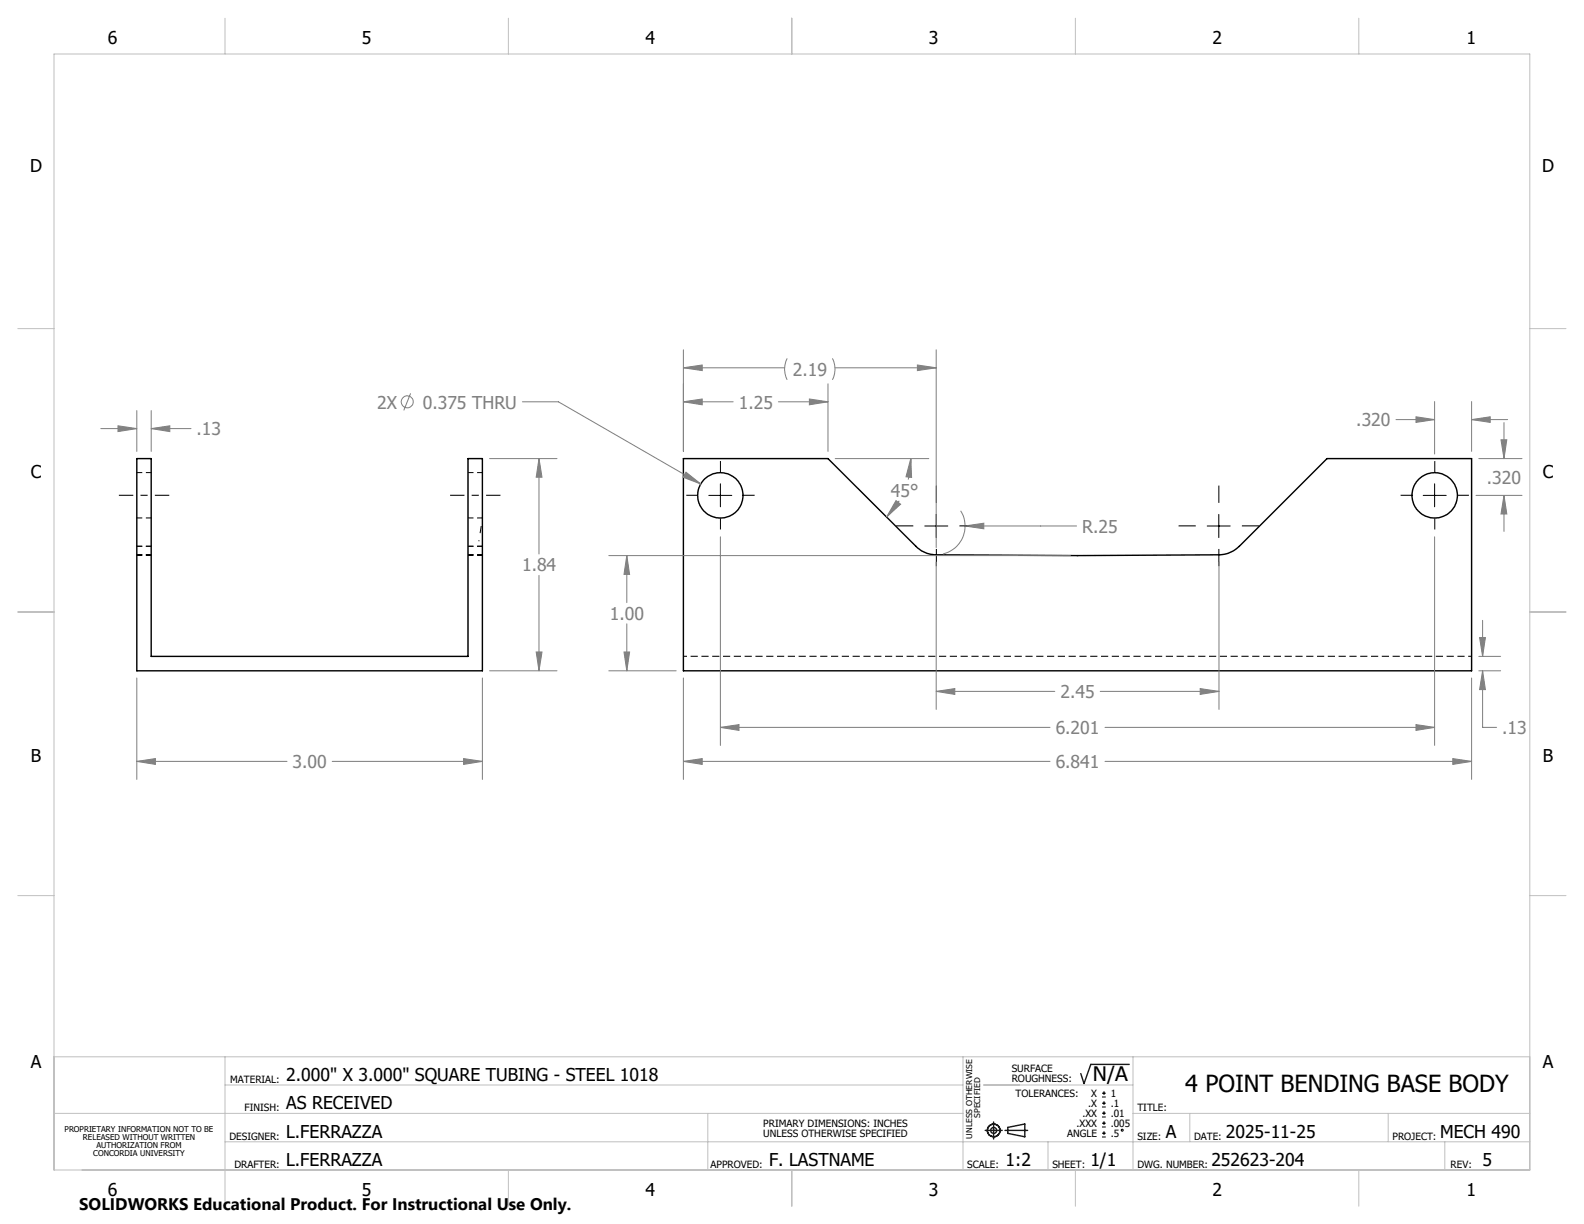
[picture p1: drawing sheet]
<svg xmlns="http://www.w3.org/2000/svg" width="279mm" height="216mm" viewBox="0 0 279 216" stroke-linecap="round" stroke-linejoin="round" font-family="sans-serif">
<g fill="none" stroke="#000" stroke-width=".18" stroke-dasharray="1.3 .6" stroke-dashoffset=".3" stroke-linecap="butt">
<path d="M24.1 97.8h2.6M24.1 98h2.6M24.1 96.4h2.6M24.1 91.4h2.6M26.7 96.4h-2.6M26.7 97.8h-2.6M26.7 83.4h-2.6M82.6 97.8h2.5M82.6 98h2.5M82.6 96.4h2.5M82.6 91.4h2.5M85.1 96.4h-2.5"/>
<path d="M85.1 97.8h-2.5M85.1 83.4h-2.5"/>
</g>
<g fill="none" stroke="#000" stroke-width=".25">
<path d="M24.1 80.9h2.6v34.9h55.8v-34.9h2.6v37.4h-61zM120.5 80.9h25.5l15.7 15.7 .9 .6 .9 .4 1.4 .3a2024.7 2024.7 0 0 0 50.6-.1l1.1-.2 .9-.4 1.1-.8 15.5-15.5h25.5v37.4h-139.1z"/>
<circle cx="127.1" cy="87.4" r="4"/>
<circle cx="253.1" cy="87.4" r="4"/>
</g>
<path d="M120.6 115.8h139" fill="none" stroke="#000" stroke-width=".18" stroke-dasharray="1.3 .6" stroke-dashoffset=".7" stroke-linecap="butt"/>
<g fill="none" stroke="#808080" stroke-width=".18">
<path d="M17.8 75.6h6.3M20.8 75.1l3.3 .5-3.3 .5zM24.1 72.4v7.2M26.7 75.6l3.3-.5v1zM26.7 72.4v7.2M26.7 75.6h7M72.4 69.4l-1.2 3M92.1 70.9h6.4l25.1 14.5M120.5 70.9l3.4-.5v1zM120.5 64.9l3.4-.5v1zM120.5 61.7v17.9M120.5 70.9h8.8"/>
<path d="M120.5 64.9h17.9M137.3 70.9h8.7M138.9 63.2a4.1 4.1 0 0 0 0 3.8M142.8 70.4l3.2 .5-3.2 .5zM146 67.7v11.9M146.8 63.2a4.1 4.1 0 0 1 0 3.8M147.3 64.9h17.8M161.8 64.4l3.3 .5-3.3 .5zM165.1 61.7v34.9M246.2 74h6.8M249.8 73.5l3.2 .5-3.2 .5zM253 70.8v9.3"/>
<path d="M259.6 74l3.3-.5v1zM259.6 70.8v8.8M259.6 74h6.3M264.8 77.6h1l-.5 3.3zM265.3 74.5v6.4M86.4 80.9h11.8M95.1 80.9l.5 3.3h-1zM95.1 80.9v16.8M107.4 98h81.4M110.6 98l.5 3.3h-1zM110.6 98v8.3M121 83.3l2.6 2.1-3.1-1.2z"/>
<path d="M127.1 94.7v36.8M147.3 80.9h16.5M158 88.3l.9 .6-2.5 2.3zM158.6 88.3l-1 1.6-1.2 1.3M160.7 80.9l.1 3.3-1-.1zM160.7 80.9l-.2 1.9-.3 1.8M165.1 99.1v26M169.4 90.1a5 5 0 0 1-3.1 7.6M170.2 92.8l3.3-.5v1zM170.2 92.8h19.7M215 99.1v26M253 94.7v36.8"/>
<path d="M260.3 87.4h8.2M260.8 80.9h7.7M265.3 87.4l.5 3.3h-1zM265.3 87.4v6.3M24.1 119.6v17.9M85.1 119.6v17.9M86.4 118.3h11.8M94.6 115h1l-.5 3.3zM95.1 101.5v16.8M107.4 118.3h11.9M110.1 115h1l-.5 3.3zM110.6 110v8.3"/>
<path d="M120.5 119.6v17.9M259.6 119.6v17.9M260.8 118.3h3.9M260.8 115.8h3.9M261 112.5h1l-.5 3.3zM261.5 118.3l.5 3.3h-1zM261.5 118.3v10h2.5M261.5 109.4v6.4M24.1 134.3l3.3-.5v1zM24.1 134.3h26.5M58.6 134.3h26.5M81.8 133.8l3.3 .5-3.3 .5z"/>
<path d="M120.5 134.3l3.4-.5v1zM120.5 134.3h64.7M127.1 128.3l3.3-.5v1zM127.1 128.3h58.1M165.1 122l3.3-.5v1zM165.1 122h21M194.1 122h20.9M194.9 134.3h64.7M194.9 128.3h58.1M211.7 121.5l3.3 .5-3.3 .5zM249.8 127.8l3.2 .5-3.2 .5zM256.3 133.8l3.3 .5-3.3 .5z"/>
<circle cx="71.8" cy="70.9" r="1.06"/>
</g>
<g fill="none" stroke="#000" stroke-width=".18">
<path d="M125 87.4h4.1M127.1 85.3v4.1M163.1 92.8h4.1M165.1 90.7v4.1M212.9 92.8h4.1M215 90.7v4.1M251 87.4h4.1M253 85.3v4.1M194.4 193.5h.7M194.4 192.8h.7M194.4 195.3h.7M194.4 194.6h.7"/>
<path d="M194.4 197h.7M194.4 196.4h.7M194.4 198.8h.7M194.4 198.1h.7M194.4 199.9h.7M194.7 192.5v.6M194.7 194.2v.7M194.7 196v.7M194.7 197.8v.6M194.7 199.5v.7M194.4 200.6h.7"/>
<circle cx="198" cy="199.4" r=".16"/>
</g>
<g fill="none" stroke="#191924" stroke-width=".25">
<path d="M173.8 199.4h3M175.3 197.9v3M177.3 199.4h4M177.8 198.9l3-.6v2.2l-3-.6zM199.2 187.7h-6.8l-1.2 3.4-.6-1.7"/>
<circle cx="175.3" cy="199.4" r="1.11"/>
<circle cx="175.3" cy="199.4" r=".52"/>
</g>
<path d="M85.1 91.4l-.6 4.1" fill="none" stroke="#000" stroke-width=".18" stroke-dasharray="15.2 1.3 1.3 1.3" stroke-dashoffset="15.1" stroke-linecap="butt"/>
<path d="M21 87.4h8.9M88.3 87.4h-8.9" fill="none" stroke="#000" stroke-width=".18" stroke-dasharray="15.2 1.3 1.3 1.3" stroke-dashoffset="12.7" stroke-linecap="butt"/>
<g fill="none" stroke="#000" stroke-width=".18" stroke-dasharray="15.2 1.3 1.3 1.3" stroke-linecap="butt">
<path d="M123 87.4h-2M127.1 83.3v-2M127.1 91.4v2M131.1 87.4h2M161.1 92.8h-3M165.2 88.7v-3M165.2 96.8v3.1M169.2 92.8h3.1M210.9 92.8h-3M215 88.7v-3M215 96.8v3.1M219.1 92.8h3"/>
<path d="M249 87.4h-2M253.1 83.3v-2M253.1 91.4v2M257.1 87.4h2"/>
</g>
<g fill="none" stroke="#c0c0c0" stroke-width=".18">
<path d="M9.5 9.5h260.3v196.9h-260.3zM39.7 3.2v6.3M89.7 3.2v6.3M139.7 3.2v6.4M189.7 3.2v6.3M239.7 3.2v6.3M3.1 58h6.4M269.8 58h6.4M3.1 107.9h6.4M269.8 107.9h6.4M3.1 158h6.4M269.8 158h6.4"/>
<path d="M9.5 186.4h260.3M9.5 196.4h160.4M39.7 186.4v26.4M39.7 191.4h130.2M124.8 196.4v10M169.9 186.4v20M173.5 191.4h26.3M199.8 196.4h70M199.8 186.4v20M209.9 196.4v5M244.9 196.4v5M39.7 201.4h230.1"/>
<path d="M89.7 206.4v6.4M139.7 206.4v6.4M184.9 201.4v5M189.7 206.4v6.4M239.7 206.4v6.4M254.8 201.4v5"/>
</g>
<path d="M24.1 134.3l3.3-.5v1zM81.8 133.8l3.3 .5-3.3 .5zM94.6 115h1l-.5 3.3zM95.1 80.9l.5 3.3h-1zM26.7 75.6l3.3-.5v1zM20.8 75.1l3.3 .5-3.3 .5zM120.5 134.3l3.4-.5v1zM256.3 133.8l3.3 .5-3.3 .5zM120.5 70.9l3.4-.5v1zM142.8 70.4l3.2 .5-3.2 .5zM127.1 128.3l3.3-.5v1zM249.8 127.8l3.2 .5-3.2 .5zM249.8 73.5l3.2 .5-3.2 .5zM259.6 74l3.3-.5v1zM265.3 87.4l.5 3.3h-1zM264.8 77.6h1l-.5 3.3zM170.2 92.8l3.3 .5v-1zM110.6 98l.5 3.3h-1zM110.1 115h1l-.5 3.3zM165.1 122l3.3-.5v1zM211.7 121.5l3.3 .5-3.3 .5zM121 83.3l-.5 .9 3.1 1.2zM261 112.5h1l-.5 3.3zM261.5 118.3l.5 3.3h-1zM120.5 64.9l3.4-.5v1zM161.8 64.4l3.3 .5-3.3 .5zM158 88.3l.9 .6-2.5 2.3zM160.7 80.9l.1 3.3-1-.1z" fill="#808080"/>
<text font-size="4.2" x="209" y="192.6">4 POINT BENDING BASE BODY</text>
<text font-size="3.5" x="192.8" y="190.6">N/A</text>
<g font-size="3.1">
<text x="19" y="7.8">6</text>
<text x="63.9" y="7.8">5</text>
<text x="113.9" y="7.8">4</text>
<text x="163.9" y="7.8">3</text>
<text x="213.8" y="7.8">2</text>
<text x="258.7" y="7.8">1</text>
<text x="5.3" y="30.4">D</text>
<text x="272" y="30.4">D</text>
<text x="5.4" y="84.4">C</text>
<text x="272.1" y="84.4">C</text>
<text x="5.4" y="134.4">B</text>
<text x="272.1" y="134.4">B</text>
<text x="5.4" y="188.4">A</text>
<text x="50.5" y="190.7">2.000&quot; X 3.000&quot; SQUARE TUBING - STEEL 1018</text>
<text x="272.1" y="188.4">A</text>
<text x="50.5" y="195.7">AS RECEIVED</text>
<text x="50.5" y="200.8">L.FERRAZZA</text>
<text x="205.7" y="200.8">A</text>
<text x="216.2" y="200.8">2025-11-25</text>
<text x="254" y="200.8">MECH 490</text>
<text x="50.5" y="205.7">L.FERRAZZA</text>
<text x="135.7" y="205.7">F. LASTNAME</text>
<text x="177.4" y="205.7">1:2</text>
<text x="192.3" y="205.7">1/1</text>
<text x="213.7" y="205.7">252623-204</text>
<text x="261.5" y="205.7">5</text>
<text x="19" y="211">6</text>
<text x="63.9" y="211">5</text>
<text x="113.9" y="211">4</text>
<text x="163.9" y="211">3</text>
<text x="213.8" y="211">2</text>
<text x="258.7" y="211">1</text>
</g>
<g font-size="3.1" fill="#808080">
<text x="139.8" y="66.3">2.19</text>
<text x="34.7" y="76.8">.13</text>
<text x="66.5" y="72.1">2X</text>
<text x="74.6" y="72.1">0.375 THRU</text>
<text x="130.3" y="72.1">1.25</text>
<text x="239.2" y="75.2">.320</text>
<text x="157.1" y="87.7">45°</text>
<text x="262.3" y="85.3">.320</text>
<text x="190.9" y="94">R.25</text>
<text x="92.1" y="100.8">1.84</text>
<text x="107.6" y="109.4">1.00</text>
<text x="187.1" y="123.2">2.45</text>
<text x="186.2" y="129.5">6.201</text>
<text x="265" y="129.5">.13</text>
<text x="51.6" y="135.5">3.00</text>
<text x="186.2" y="135.5">6.841</text>
</g>
<text font-size="3" x="14" y="213.5">SOLIDWORKS Educational Product. For Instructional Use Only.</text>
<g font-size="1.8">
<text x="40.6" y="191">MATERIAL:</text>
<text x="178.5" y="189">SURFACE</text>
<text x="178.5" y="190.8">ROUGHNESS:</text>
<text x="43.1" y="196">FINISH:</text>
<text x="179.1" y="193.5">TOLERANCES:</text>
<text x="190.9" y="197">.XX</text>
<text x="191.9" y="195.2">.X</text>
<text x="192.5" y="193.5">X</text>
<text x="195.9" y="193.5">1</text>
<text x="195.9" y="195.2">.1</text>
<text x="195.9" y="197">.01</text>
<text x="200.6" y="196">TITLE:</text>
<text x="40.5" y="201">DESIGNER:</text>
<text x="134.6" y="198.8">PRIMARY DIMENSIONS: INCHES</text>
<text x="134.6" y="200.5">UNLESS OTHERWISE SPECIFIED</text>
<text x="188.2" y="200.5">ANGLE</text>
<text x="189.9" y="198.8">.XXX</text>
<text x="195.9" y="198.8">.005</text>
<text x="195.9" y="200.5">.5</text>
<text x="200.6" y="201">SIZE:</text>
<text x="210.6" y="201">DATE:</text>
<text x="245.6" y="201">PROJECT:</text>
<text x="41.3" y="205.9">DRAFTER:</text>
<text x="125.3" y="205.9">APPROVED:</text>
<text x="170.6" y="205.9">SCALE:</text>
<text x="185.6" y="205.9">SHEET:</text>
<text x="200.6" y="205.9">DWG. NUMBER:</text>
<text x="255.9" y="205.9">REV:</text>
</g>
<g font-size="1.4">
<text x="172.9" y="197.2" transform="rotate(-90 172.9 197.2)">SPECIFIED</text>
<text x="11.4" y="199.7">PROPRIETARY INFORMATION NOT TO BE</text>
<text x="14.6" y="201.1">RELEASED WITHOUT WRITTEN</text>
<text x="16.5" y="203.9">CONCORDIA UNIVERSITY</text>
<text x="17" y="202.5">AUTHORIZATION FROM</text>
<text x="171.5" y="200.8" transform="rotate(-90 171.5 200.8)">UNLESS OTHERWISE</text>
</g>
</svg>
